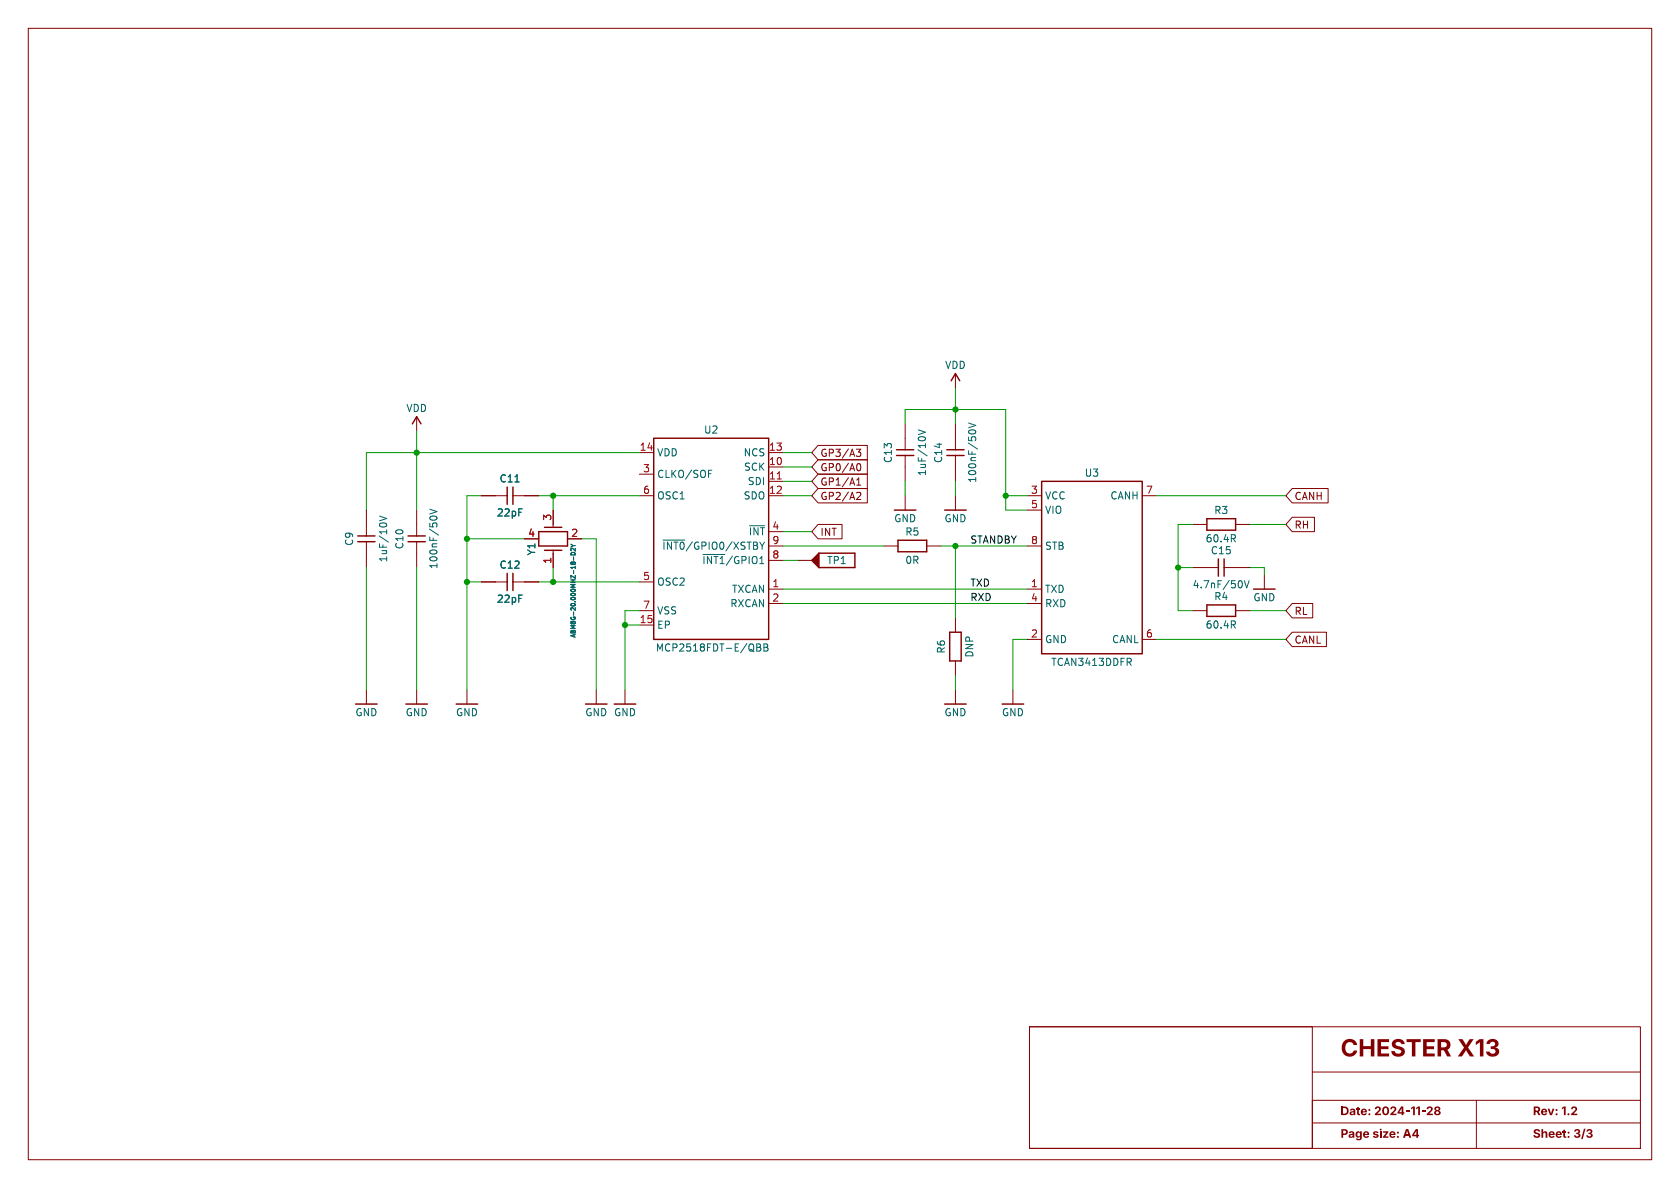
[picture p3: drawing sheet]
<svg xmlns="http://www.w3.org/2000/svg" width="297mm" height="210mm" viewBox="0 0 297 210" stroke-linecap="round" stroke-linejoin="round" font-family="sans-serif">
<path d="M253.7 195.7a.46 .46 0 0 1 .7-.1 .46 .46 0 0 1 0 .7 .46 .46 0 0 1 .2 .7 .46 .46 0 0 1-.7 .1l-.4-.3v-.1h.3a.26 .26 0 0 0 .4 .2 .26 .26 0 0 0 .1-.4 .26 .26 0 0 0-.4 .1l-.4 .1 .4-.4-.3-.3h.3a.23 .23 0 0 0 .3 .2 .23 .23 0 0 0 0-.4 .23 .23 0 0 0-.3 .2h-.3z" fill="#840000"/>
<path d="M232 198.5h58" fill="none" stroke="#840000" stroke-width=".18"/>
<circle cx="244.1" cy="199.7" r=".16" fill="#840000"/>
<g fill="none" stroke="#840000" stroke-width=".18">
<path d="M5 5h287v200h-287zM73.7 73.7v2.5M144.6 78.7h8.7v2.6h-8.7l-1.1-1.3zM151.4 79.4h.8l-.4 .5 .3 .1 .1 .4-.3 .3h-.3M160 74.9v4.6M168.9 66v2.6M168.9 74.9v4.6M64.8 90.2v4.5M64.8 95.8v4.5M73.7 90.2v4.5M73.7 95.8v4.5M85.1 87.6h4.6"/>
<path d="M90.7 87.6h4.5M92.7 95.3h2.5M97.8 90.2v3M97.8 97.3v3M100.3 95.3h2.6M113 87.6h2.6M113 80h2.6M113 83.8h2.6M135.9 87.6h2.5M135.9 82.6h2.5M135.9 85.1h2.5M135.9 80h2.5"/>
<path d="M135.9 94h2.5M135.9 99.1h2.5M135.9 96.5h2.5M141 99.1h2.5M144.6 86.4h8.7v2.5h-8.7l-1.1-1.3zM144.6 83.8h8.7v2.6h-8.7l-1.1-1.3zM144.6 81.3h8.7v2.5h-8.7l-1.1-1.2zM144.6 92.7h4.3v2.6h-4.3l-1.1-1.3zM151.4 85.8h.8M151.4 84.9l.4-.4v1.3M151.6 87l.5 .1 .1 .3-.8 .9h.8M151.6 82h.2a.68 .68 0 0 1 .4 .6 .68 .68 0 0 1-.4 .6h-.2"/>
<path d="M156.2 96.5h2.5M160 80.5v4.6M160 87.6v2.6M163.8 96.5h2.6M168.9 80.5v4.6M168.9 87.6v2.6M181.6 87.6h2.5M181.6 96.5h2.5M181.6 90.2h2.5M201.9 87.6h2.6M210.8 92.7h2.6M218.4 92.7h2.6"/>
<path d="M228.4 86.4h6.4v2.5h-6.4l-1.1-1.3zM228.4 91.4h4v2.6h-4l-1.1-1.3zM85.1 102.9h4.6M90.7 102.9h4.5M113 102.9h2.6M113 110.5h2.6M113 108h2.6M135.9 104.1h2.5M135.9 106.7h2.5M168.9 109.2v2.6M168.9 116.8v2.6M181.6 104.1h2.5"/>
<path d="M181.6 106.7h2.5M181.6 113h2.5M201.9 113h2.6M210.8 108h2.6M210.8 100.3h4.6M216.4 100.3h4.6M218.4 108h2.6M223.5 101.6v2.5M228.4 106.7h3.7v2.5h-3.7l-1.1-1.2zM228.4 111.8h6.1v2.5h-6.1l-1.1-1.3zM64.8 121.9v2.6M73.7 121.9v2.6"/>
<path d="M82.5 121.9v2.6M105.4 121.9v2.6M110.5 121.9v2.6M168.9 121.9v2.6M179.1 121.9v2.6M182 181.5h108v21.5h-108zM182 181.5h50v21.5h-50zM232 189.5h58M261 194.5v8.5M290 194.5h-58v8.5"/>
</g>
<g fill="none" stroke="#840000" stroke-width=".25">
<path d="M72.9 74.9l.8-1.2 .7 1.2M115.6 77.5h20.3v35.5h-20.3zM158.5 79.5h3M167.4 79.5h3M168.1 67.3l.8-1.3 .8 1.3M63.2 94.7h3.1M63.2 95.8h3.1M72.1 94.7h3.1M72.1 95.8h3.1M89.7 86.1v3.1M90.7 86.1v3.1M95.2 94h5.1v2.5h-5.1z"/>
<path d="M96.3 97.3h3M96.3 93.2h3M143.8 98.9v.3M143.9 98.8v.5M144 98.7v.7M144.1 98.6v1M144.3 98.4v1.3M144.4 98.3v1.5M144.5 98.2v1.7M144.7 98v2.1M144.8 97.8l-1.3 1.3 1.3 1.2M144.8 97.8v2.5"/>
<path d="M144.8 97.8h6.3v2.5h-6.3M158.1 90.2h3.8M158.5 80.5h3M158.7 95.5h5.1v2h-5.1zM167 90.2h3.8M167.4 80.5h3M184.1 85.1h17.8v30.5h-17.8zM213.4 91.7h5v2h-5zM215.4 98.8v3.1M216.4 98.8v3.1M89.7 101.3v3.1M90.7 101.3v3.1"/>
<path d="M167.9 111.8h2v5h-2zM213.4 106.9h5v2.1h-5zM221.6 104.1h3.8M62.9 124.5h3.8M71.8 124.5h3.8M80.6 124.5h3.9M103.5 124.5h3.8M108.6 124.5h3.8M167 124.5h3.8M177.2 124.5h3.8"/>
</g>
<g fill="none" stroke="#006464" stroke-width=".18">
<path d="M162.3 76l1.3 .4-1.3 .4M171.2 76.3a.79 .79 0 0 1 1.3 0M171.2 74.8l1.3 .4-1.3 .4M67.1 91.2l1.3 .5-1.3 .4M76 91.5a.79 .79 0 0 1 1.3 0M76 90l1.3 .4-1.3 .5M91 85.2h.8M100.9 96.2l.4 .3M101 97.8a.41 .41 0 0 1 .4-.1 .41 .41 0 0 1 .3 .4h-.8zM101.3 96.5h.4M101.3 96.5l-.4 .2M101.4 98.4v.6"/>
<path d="M101.7 96.9v.5l-.6-.5-.2 .2 .1 .3M117.2 95.5h3.9M124.3 98h3.8M125.2 83.7h.5M125.2 83.1h.7M132.5 92.9h2.7M218 95.2l.4 .6M218.3 94.6l.1 .2-.1 .3M133.8 113.8h.4l.3 .3-.3 .3 .3 .2v.3l-.2 .2h-.5zM133.8 114.4h.4M135.1 113.8h.4l.2 .3-.2 .3 .2 .2 .1 .3-.3 .2h-.4zM135.1 114.4h.4"/>
<path d="M199.6 117l.4 .6M199.9 116.5v.4M218 110.4l.4 .6M218.3 109.8l.1 .2-.1 .4M219.4 102.7l.2 .4-.2 .8M220 102.7l.4 1.2 .4-1.2"/>
</g>
<path d="M137.4 84.7h.7" fill="none" stroke="#a90000" stroke-width=".18"/>
<g fill="none" stroke="#009600" stroke-width=".18">
<path d="M73.7 76.2v14M160 74.9v-2.5h17.8v17.8h3.8M168.9 68.6v6.3M82.5 95.3h10.2M85.1 87.6h-2.6v34.3M95.2 87.6h17.8M97.8 87.6v2.6M102.9 95.3h2.5v26.6M113 80h-48.2v10.2M138.4 85.1h5.1M138.4 80h5.1M138.4 87.6h5.1"/>
<path d="M138.4 82.6h5.1M138.4 96.5h17.8M138.4 94h5.1M138.4 99.1h2.6M160 85.1v2.5M166.4 96.5h15.2M168.9 85.1v2.5M168.9 96.5v12.7M177.8 87.6h3.8M204.5 87.6h22.8M210.8 92.7h-2.5v15.3h2.5M221 92.7h6.3"/>
<path d="M64.8 100.3v21.6M73.7 100.3v21.6M82.5 102.9h2.6M95.2 102.9h17.8M97.8 100.3v2.6M110.5 110.5h2.5M113 108h-2.5v13.9M138.4 104.1h43.2M138.4 106.7h43.2M168.9 119.4v2.5M181.6 113h-2.5v8.9M204.5 113h22.8"/>
<path d="M208.3 100.3h2.5M221 100.3h2.5v1.3M221 108h6.3"/>
</g>
<g fill="#009600" stroke="#009600" stroke-width=".18">
<circle cx="97.8" cy="87.6" r=".46"/>
<circle cx="97.8" cy="102.9" r=".46"/>
<circle cx="73.7" cy="80" r=".46"/>
<circle cx="110.5" cy="110.5" r=".46"/>
<circle cx="82.5" cy="102.9" r=".46"/>
<circle cx="82.5" cy="95.3" r=".46"/>
<circle cx="168.9" cy="72.4" r=".46"/>
<circle cx="177.8" cy="87.6" r=".46"/>
<circle cx="168.9" cy="96.5" r=".46"/>
<circle cx="208.3" cy="100.3" r=".46"/>
</g>
<text font-size="4.2" fill="#840000" x="237" y="188.1">CHESTERX13</text>
<g font-size="2.1" fill="#840000">
<text x="237" y="197.8">Date: 2024-11-28</text>
<text x="271" y="197.8">Rev: 1.2</text>
<text x="237" y="201.8">Page size: A4</text>
<text x="271" y="201.8">Sheet: 3/3</text>
</g>
<g font-size="1.8" fill="#006464">
<text x="167" y="65.4">VDD</text>
<text x="71.7" y="73">VDD</text>
<text x="124.4" y="76.8">U2</text>
<text x="116.1" y="80.9">VDD</text>
<text x="131.4" y="80.9">NCS</text>
<text x="131.4" y="83.4">SCK</text>
<text x="157.9" y="82" transform="rotate(-90 157.9 82)">C13</text>
<text x="166.8" y="82" transform="rotate(-90 166.8 82)">C14</text>
<text x="88.2" y="85.5">C11</text>
<text x="116.1" y="84.7">CLKO/SOF</text>
<text x="116.1" y="88.5">OSC1</text>
<text x="131.4" y="88.5">SDO</text>
<text x="132.1" y="86">SDI</text>
<text x="163.9" y="84.3" transform="rotate(-90 163.9 84.3)">1uF/10V</text>
<text x="172.8" y="85.5" transform="rotate(-90 172.8 85.5)">100nF/50V</text>
<text x="184.7" y="88.5">VCC</text>
<text x="191.7" y="84.5">U3</text>
<text x="196.2" y="88.5">CANH</text>
<text x="87.7" y="91.5">22pF</text>
<text x="132.3" y="94.8">~{INT}</text>
<text x="158" y="92.5">GND</text>
<text x="159.9" y="94.9">R5</text>
<text x="166.9" y="92.5">GND</text>
<text x="184.7" y="91">VIO</text>
<text x="214.6" y="91.1">R3</text>
<text x="62.6" y="96.6" transform="rotate(-90 62.6 96.6)">C9</text>
<text x="68.6" y="99.5" transform="rotate(-90 68.6 99.5)">1uF/10V</text>
<text x="71.5" y="97.2" transform="rotate(-90 71.5 97.2)">C10</text>
<text x="77.5" y="100.7" transform="rotate(-90 77.5 100.7)">100nF/50V</text>
<text x="88.2" y="100.7">C12</text>
<text x="94.8" y="98.3" transform="rotate(-90 94.8 98.3)">Y1</text>
<text x="117" y="97.4">~{INT0}/GPIO0/XSTBY</text>
<text x="124.1" y="99.9">~{INT1}/GPIO1</text>
<text x="146.1" y="99.9">TP1</text>
<text x="159.9" y="99.9">0R</text>
<text x="184.7" y="97.4">STB</text>
<text x="213" y="96.1">60.4R</text>
<text x="214" y="98.2">C15</text>
<text x="87.7" y="106.7">22pF</text>
<text x="116.1" y="103.7">OSC2</text>
<text x="129" y="107.5">RXCAN</text>
<text x="129.3" y="105">TXCAN</text>
<text x="184.7" y="105">TXD</text>
<text x="184.7" y="107.5">RXD</text>
<text x="210.7" y="104.2">4.7nF/50V</text>
<text x="214.6" y="106.3">R4</text>
<text x="221.5" y="106.5">GND</text>
<text x="116.1" y="111.4">EP</text>
<text x="116.1" y="108.8">VSS</text>
<text x="184.7" y="113.9">GND</text>
<text x="196.5" y="113.9">CANL</text>
<text x="213" y="111.3">60.4R</text>
<text x="115.8" y="115.4">MCP2518FDT-E/QBB</text>
<text x="167.3" y="115.6" transform="rotate(-90 167.3 115.6)">R6</text>
<text x="172.3" y="116.3" transform="rotate(-90 172.3 116.3)">DNP</text>
<text x="185.7" y="117.9">TCAN3413DDFR</text>
<text x="62.7" y="126.8">GND</text>
<text x="71.6" y="126.8">GND</text>
<text x="80.5" y="126.8">GND</text>
<text x="103.4" y="126.8">GND GND</text>
<text x="166.9" y="126.8">GND</text>
<text x="177" y="126.8">GND</text>
</g>
<g font-size="1.8" fill="#a90000">
<text x="113" y="79.8">14</text>
<text x="113.6" y="83.6">3</text>
<text x="135.8" y="82.3">10</text>
<text x="135.8" y="79.8">13</text>
<text x="113.6" y="87.4">6</text>
<text x="135.8" y="84.8">11</text>
<text x="135.8" y="87.4">12</text>
<text x="182.2" y="87.4">3</text>
<text x="182.2" y="89.9">5</text>
<text x="202.5" y="87.4">7</text>
<text x="93.3" y="95">4</text>
<text x="97.5" y="92.1" transform="rotate(-90 97.5 92.1)">3</text>
<text x="100.9" y="95">2</text>
<text x="136.5" y="93.7">4</text>
<text x="97.5" y="99.8" transform="rotate(-90 97.5 99.8)">1</text>
<text x="136.5" y="98.8">8</text>
<text x="136.5" y="96.3">9</text>
<text x="182.2" y="96.3">8</text>
<text x="113.6" y="102.6">5</text>
<text x="113.6" y="107.7">7</text>
<text x="136.5" y="103.9">1</text>
<text x="136.5" y="106.4">2</text>
<text x="182.2" y="103.9">1</text>
<text x="182.2" y="106.4">4</text>
<text x="113" y="110.2">15</text>
<text x="182.2" y="112.8">2</text>
<text x="202.5" y="112.8">6</text>
</g>
<g font-size="1.8" fill="#840000">
<text x="144.9" y="81">GP3/A3</text>
<text x="144.9" y="83.5">GP0/A0</text>
<text x="144.9" y="88.6">GP2/A2</text>
<text x="144.9" y="86">GP1/A1</text>
<text x="228.8" y="88.6">CANH</text>
<text x="144.9" y="94.9">INT</text>
<text x="228.8" y="93.7">RH</text>
<text x="228.8" y="108.9">RL</text>
<text x="228.8" y="114">CANL</text>
</g>
<g font-size="1.8" fill="#0f0f0f">
<text x="171.4" y="96.2">STANDBY</text>
<text x="171.4" y="106.3">RXD</text>
<text x="171.4" y="103.8">TXD</text>
</g>
<text font-size="1.1" fill="#006464" x="102" y="112.9" transform="rotate(-90 102 112.9)">ABM8G-20.000MHZ-18-D2Y</text>
</svg>
